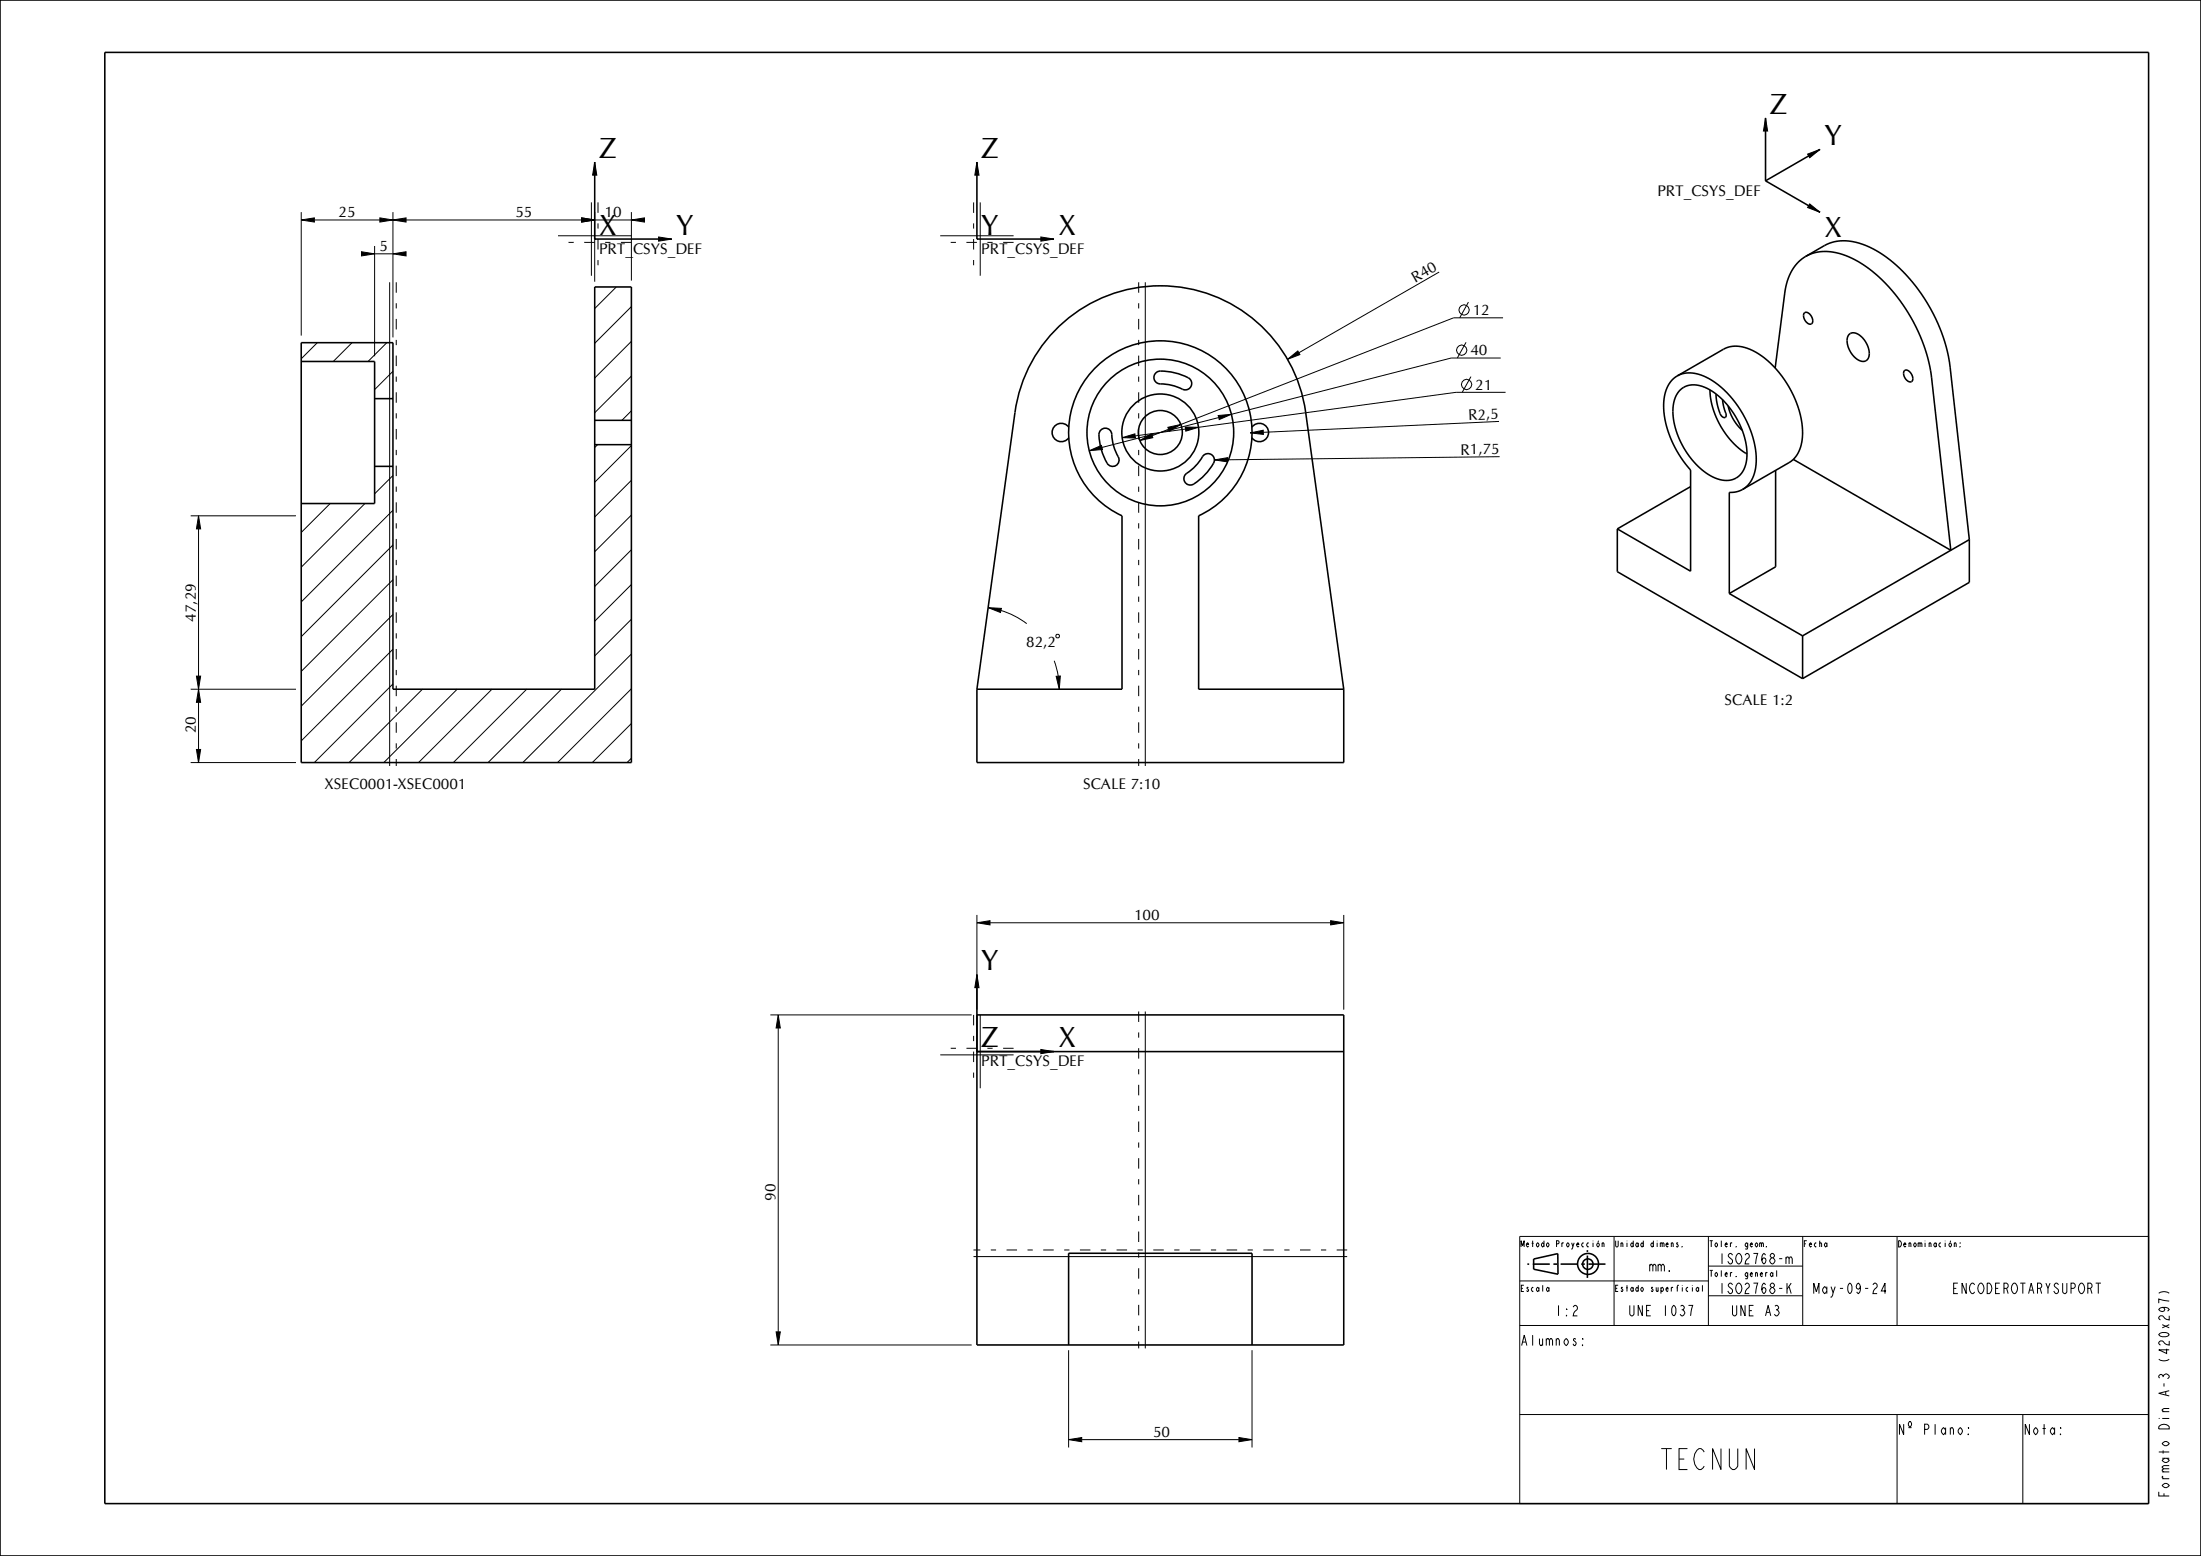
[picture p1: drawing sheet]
<svg xmlns="http://www.w3.org/2000/svg" width="420mm" height="297mm" viewBox="0 0 420 297" stroke-linecap="round" stroke-linejoin="round" font-family="sans-serif">
<g fill="none" stroke="#000" stroke-width=".19">
<path d="M113.5 30.9l.4 2.5h-.8zM186.4 30.9l.4 2.5h-.8zM336.9 22.5l.4 2.5h-.8zM344.9 29.4l2.4-.9-2 1.6zM345.3 38.9l2 1.6-2.4-.9zM57.5 42l2.5-.4v.8zM57.5 40.5v23.6M60 42h12.5M69 48.1l2.5 .4-2.5 .4zM71.5 47v21M71.5 48.5h3.5M72.5 41.6l2.5 .4-2.5 .4z"/>
<path d="M74.4 53.9v92.3M75 42l2.5-.4v.8zM75 48.5l2.5-.4v.8zM75 40.5v23.9M75 42h36M111 41.6l2.5 .4-2.5 .4zM113.5 40.5v13.3M113.5 42h7M117.6 54.8l-4.1 4.1M120.5 42l2.5-.4v.8zM120.5 58.5l-7 7M120.5 40.5v13.1"/>
<path d="M125.7 45.2l2.5 .4-2.5 .4zM198.6 45.2l2.5 .4-2.5 .4zM218.5 53.9v92.3M274.6 51.9l-26.7 15.4M280.2 57.7l-1.7 3M60.6 65.4l-3.1 3.1M67.2 65.4l-3.6 3.6M73.8 65.4l-3.6 3.6M75 70.9l-3.5 3.5M120.5 65.2l-7 7M120.5 71.8l-7 7M120.5 78.4l-1.8 1.8"/>
<path d="M232.5 79.3l2.5-.2-2.3 1zM232.6 79.7l-22.3 5.7M245.7 68.6l2-1.6 .3 .7zM279.8 65.3l-1.7 3M280.7 71.9l-1.7 3M286.4 68.3h-9.5l-41.9 10.8M286.8 60.7h-9.4l-52.1 20.3M287.3 74.9h-9.4l-49.2 6.7M36.4 98.5h20.1M37.9 98.5l.4 2.5h-.8zM63 96.1l-5.5 5.5M69.6 96.1l-12.1 12.2"/>
<path d="M75 90.8l-3.5 3.5M75 97.4l-17.5 17.5M114 84.9l-.5 .5M120.5 85l-7 7M120.5 91.7l-7 7M120.5 98.3l-7 7M207.9 86l2.3-1 .2 .8zM214.1 83.5l2.5-.7 .1 .8zM217.5 84.1l2.2-1.3 .3 .7zM222.9 81.6l2.4-.6-2.2 1.3zM223 81.9l-3.2 1.3M226.2 81.5l2.5 .1-2.4 .7z"/>
<path d="M226.2 81.9l-9.6 1.3M231.7 87.8l2.5-.4v.8zM238.6 82.6l2.4-.5 .1 .8zM286 80.4l-44.9 2.1M286.2 87.2l-52 .6M37.9 101v28.1M75 104l-17.5 17.5M75 110.7l-17.5 17.5M75 117.3l-17.5 17.5M120.5 104.9l-7 7M120.5 111.6l-7 7M120.5 118.2l-7 7"/>
<path d="M188.6 116l2.5 .1-.2 .8zM191 116.5a15.7 15.7 0 0 1 4.9 2.5M36.4 131.6h20.1M37.5 129.1h.8l-.4 2.5zM37.9 131.6l.4 2.5h-.8zM37.9 134.1v9M75 123.9l-17.5 17.5M75 130.5l-15 15.1M80.6 131.6l-14 14M87.2 131.6l-14 14M93.9 131.6l-14 14M100.5 131.6l-14 14"/>
<path d="M107.1 131.6l-14 14M120.5 124.8l-20.7 20.8M120.5 131.5l-14.1 14.1M120.5 138.1l-7.5 7.5M201.2 126.1l.7 3M201.5 129.1l.8-.1-.2 2.6zM201.7 121.1h.3l.2 .1v.4l-.2 .1h-.3l-.2-.1v-.4zM36.4 145.6h20.1M37.5 143.1h.8l-.4 2.5zM120.5 144.7l-.8 .9M186.4 176.1l2.5-.4v.8zM186.4 174.6v18.1"/>
<path d="M188.9 176.1h65M253.9 175.7l2.5 .4-2.5 .4zM256.4 174.6v18.1M147 193.7h38.4M148.5 193.7l.4 2.5h-.8zM148.5 196.2v58M186.4 186l.4 2.5h-.8zM218.5 193.1v64.3M198.6 200.3l2.5 .4-2.5 .4zM185.8 239.9h71.3M290 236h120v51h-120zM308 236v17"/>
<path d="M326 236v17M344 236v17M362 236v17M147 256.7h38.4M148.1 254.2h.8l-.4 2.5zM203.9 257.7v18.6M238.9 257.7v18.6M290 253h120M290 244.5h36M326 247.3h18M326 241.7h18M411.9 246.8a1.78 1.78 0 0 1 2 0"/>
<path d="M203.9 274.8l2.5-.4v.8zM206.4 274.8h30M236.4 274.4l2.5 .4-2.5 .4zM290 270h120M362 270v17M386 270v17"/>
<circle cx="279.4" cy="59.2" r=".98"/>
<circle cx="278.9" cy="66.8" r=".98"/>
<circle cx="279.8" cy="73.4" r=".98"/>
</g>
<g fill="none" stroke="#000" stroke-width=".3">
<path d="M0 0h420v297h-420zM20 10h390v277h-390zM113.5 30.9v14.7M186.4 30.9v14.7M336.9 34.5l10.4 6M336.9 22.5v12M347.3 28.5l-10.4 6M113.5 45.6h.1M113.5 45.6h14.7M186.4 45.6h.1M186.4 45.6h14.7M344.3 59.7a1.09 1.09 0 0 1 1.5 1l.1 .6a.59 .59 0 0 1-.4 .6 .59 .59 0 0 1-.7-.3 1.39 1.39 0 0 1-.5-1.9z"/>
<path d="M344.6 48.9l3.5-2a9.3 9.3 0 0 1 8.7 .3 29.5 29.5 0 0 1 13.7 16.2 28.2 28.2 0 0 1 1.6 6.7l3.7 32.9M344.6 48.9a9.3 9.3 0 0 1 8.8 .4 29.4 29.4 0 0 1 13 14.9 28.1 28.1 0 0 1 2.2 7.9l3.7 32.9-30.1-17.3M344.6 48.9a8.9 8.9 0 0 0-4 7l-1.9 14.3M57.5 65.4h17.5v66.2h38.5v-76.8h7v90.8h-63zM57.5 69h14v27.1h-14M71.5 76.1h3.5M220.6 71.2a1.65 1.65 0 0 1 1.5-.4 10.9 10.9 0 0 1 4.9 1.5 1.23 1.23 0 0 1 .2 1.6 1.23 1.23 0 0 1-1.6 .4 10.2 10.2 0 0 0-4.5-1.1 1.23 1.23 0 0 1-.5-2zM320 71.8l8.9-5.1a6.2 6.2 0 0 1 6.2 .6 19.3 19.3 0 0 1 8.8 16.2 5.8 5.8 0 0 1-2.5 4.8l-8.9 5.1M320 71.8a6.1 6.1 0 0 0-2.5 5.6 19.3 19.3 0 0 0 5.1 12.3v19.3l-14-8M320 71.8a6.2 6.2 0 0 1 6.3 .6 19.3 19.3 0 0 1 8.8 16.2 5.8 5.8 0 0 1-2.6 4.8M320.6 74.5a4.3 4.3 0 0 1 5.1-.4 15.2 15.2 0 0 1 7.6 13.7 4 4 0 0 1-6 3.4 15 15 0 0 1-8-13.8 5 5 0 0 1 1.3-2.9zM326.3 74.4a15.6 15.6 0 0 0 7.1 12.3"/>
<path d="M327.5 75.2v.1a9 9 0 0 0 1.1 4.2 .48 .48 0 0 0 .7 .1 .48 .48 0 0 0 0-.7l-.4-1.3-.2-1.3M329.8 77.5a8.7 8.7 0 0 0 2.6 4.6M352.8 63.9l.3-.2a2.16 2.16 0 0 1 2.5 1 3.3 3.3 0 0 1 .7 3.9l-.2 .3a2.16 2.16 0 0 1-2.6-1.1 3.3 3.3 0 0 1-.7-3.9zM363.4 70.8a1.09 1.09 0 0 1 1.5 .9l.1 .6a.59 .59 0 0 1-.4 .6 .59 .59 0 0 1-.7-.3 1.39 1.39 0 0 1-.5-1.8zM71.5 89h3.5M113.5 84.9h7M113.5 80.2h7M204 81.6a1.75 1.75 0 0 0-2.6-.4 1.75 1.75 0 0 0 0 2.7 1.75 1.75 0 0 0 2.6-.3M210.2 82a1.22 1.22 0 0 1 1.2-.2 1.22 1.22 0 0 1 .7 1.1 10.5 10.5 0 0 0 1.4 4.7 1.23 1.23 0 0 1-.7 1.3 1.23 1.23 0 0 1-1.5-.5 11 11 0 0 1-1.6-5.8zM229.6 86.9a1.23 1.23 0 0 1 1.7-.1 1.23 1.23 0 0 1 .3 1.6 11.2 11.2 0 0 1-4.1 4.1 1.23 1.23 0 0 1-1.5-.6 1.23 1.23 0 0 1 .5-1.6 10.2 10.2 0 0 0 3.1-3.4zM238.9 81.6a1.75 1.75 0 0 1 2.6-.4 1.75 1.75 0 0 1 0 2.7 1.75 1.75 0 0 1-2.6-.3M322.6 92.9l-14 8.1"/>
<path d="M332.5 93.4l-1.2 .5-1.3 .1v19.3M338.8 89.8v18.4l-8.8 5.1M308.6 101v8.1l35.4 20.4M330 113.3l14 8.1M375.8 103l-31.8 18.4M375.8 103v8.2l-31.8 18.3M186.4 131.6l7.3-52.9a28 28 0 0 1 27.7-24.1 28 28 0 0 1 27.8 24.1l7.2 52.9M186.4 131.6h27.7v-33.1a17.5 17.5 0 0 1-6.4-26.8 17.5 17.5 0 0 1 27.5 0 17.5 17.5 0 0 1-6.5 26.8v33.1h27.7M186.4 131.6v14h70v-14M344 121.4v8.1M186.4 186v70.7h70v-63h-70M186.4 200.7h.1"/>
<path d="M186.4 200.7h70M302.9 238.6v.4M302.9 239.7v4.2M203.9 256.7v-17.5h35v17.5M291.8 241.3h-.3M292.7 240.3l4.6-1v3.9l-4.6-.9zM295.7 241.3h-3.2M297.1 241.3h-.7M301.1 241.3h-3.3M302.4 241.3h-.7M306.4 241.3h-3.3"/>
<circle cx="221.4" cy="82.6" r="14"/>
<circle cx="221.4" cy="82.6" r="7.4"/>
<circle cx="221.4" cy="82.6" r="4.2"/>
<circle cx="303" cy="241.3" r="1"/>
<circle cx="303" cy="241.2" r="2"/>
</g>
<g fill="#000">
<path d="M113.5 30.9l.4 2.5h-.8zM186.4 30.9l.4 2.5h-.8zM336.9 22.5l.4 2.5h-.8zM344.9 29.4l2.4-.9-2 1.6zM57.5 42l2.5-.4v.8zM69 48.1l2.5 .4-2.5 .4zM72.5 41.6l2.5 .4-2.5 .4zM75 42l2.5-.4v.8zM75 48.5l2.5-.4v.8zM111 41.6l2.5 .4-2.5 .4zM120.5 42l2.5-.4v.8zM125.7 45.2l2.5 .4-2.5 .4z"/>
<path d="M198.6 45.2l2.5 .4-2.5 .4zM345.3 38.9l2 1.6-2.4-.9zM232.5 79.3l2.5-.2-2.3 1zM245.7 68.6l2-1.6 .3 .7zM37.9 98.5l.4 2.5h-.8zM207.9 86l2.3-1 .2 .8zM214.1 83.5l2.5-.7 .1 .8zM217.5 84.1l2.2-1.3 .3 .7zM222.9 81.6l2.4-.6-2.2 1.3zM226.2 81.5l2.5 .1-2.4 .7zM231.7 87.8l2.5-.4v.8zM238.6 82.6l2.4-.5 .1 .8z"/>
<path d="M188.6 116l2.5 .1-.2 .8zM37.5 129.1h.8l-.4 2.5zM37.9 131.6l.4 2.5h-.8zM201.5 129.1l.8-.1-.2 2.6zM37.5 143.1h.8l-.4 2.5zM186.4 176.1l2.5-.4v.8zM253.9 175.7l2.5 .4-2.5 .4zM148.5 193.7l.4 2.5h-.8zM186.4 186l.4 2.5h-.8zM198.6 200.3l2.5 .4-2.5 .4zM148.1 254.2h.8l-.4 2.5zM203.9 274.8l2.5-.4v.8z"/>
<path d="M236.4 274.4l2.5 .4-2.5 .4z"/>
</g>
<path d="M75.6 53.9v92.3M217.3 53.9v92.3M217.3 193.1v64.3M257.1 238.6h-71.3" fill="none" stroke="#000" stroke-width=".19" stroke-dasharray="2 2 1 2" stroke-linecap="butt"/>
<!-- layer: PRT_DEF_DTM_PLN -->
<path d="M114.1 38.6v14M185.8 38.6v14M120.5 46.3h-14M193.4 46.3h-14M185.8 193.7v14M193.4 200.1h-14" fill="none" stroke="#000" stroke-width=".19" stroke-dasharray="2 2 1 2" stroke-linecap="butt"/>
<path d="M112.9 38.6v14M187 38.6v14M106.5 45h14M179.4 45h14M187 193.7v14M179.4 201.4h14" fill="none" stroke="#000" stroke-width=".19"/>
<g font-size="5.6">
<text x="337.7" y="21.7">Z</text>
<text x="348.1" y="27.7">Y</text>
<text x="114.3" y="30.1">Z</text>
<text x="187.3" y="30.1">Z</text>
<text x="114.3" y="44.8">X</text>
<text x="129" y="44.8">Y</text>
<text x="187.3" y="44.8">Y</text>
<text x="202" y="44.8">X</text>
<text x="348.1" y="45.2">X</text>
<text x="187.3" y="185.2">Y</text>
<text x="187.3" y="199.9">Z</text>
<text x="202" y="199.9">X</text>
</g>
<text font-size="5.2" x="316.6" y="280.5">TECNUN</text>
<g font-size="2.9">
<text x="64.6" y="41.5">25</text>
<text x="98.3" y="41.5">55</text>
<text x="115.4" y="41.5">10</text>
<text x="316.3" y="37.4">PRT_CSYS_DEF</text>
<text x="72.4" y="48">5</text>
<text x="114.3" y="48.5">PRT_CSYS_DEF</text>
<text x="187.3" y="48.5">PRT_CSYS_DEF</text>
<text x="270" y="54" transform="rotate(-30 270 54)">R40</text>
<text x="281" y="60.2">12</text>
<text x="280.6" y="67.8">40</text>
<text x="281.5" y="74.4">21</text>
<text x="280.2" y="80.2" transform="rotate(-3 280.2 80.2)">R2,5</text>
<text x="278.7" y="86.8" transform="rotate(-1 278.7 86.8)">R1,75</text>
<text x="37.4" y="118.6" transform="rotate(-90 37.4 118.6)">47,29</text>
<text x="195.8" y="123.6">82,2</text>
<text x="329.1" y="134.6">SCALE 1:2</text>
<text x="37.4" y="139.9" transform="rotate(-90 37.4 139.9)">20</text>
<text x="62" y="150.7">XSEC0001-XSEC0001</text>
<text x="206.7" y="150.7">SCALE 7:10</text>
<text x="216.4" y="175.6">100</text>
<text x="187.3" y="203.6">PRT_CSYS_DEF</text>
<text x="148" y="229.2" transform="rotate(-90 148 229.2)">90</text>
<text x="220" y="274.3">50</text>
</g>
<g font-size="2.6">
<text x="314.7" y="242.7">mm.</text>
<text x="328" y="241.3">ISO2768-m</text>
<text x="296.7" y="251.2">1:2</text>
<text x="310.8" y="251.2">UNE 1037</text>
<text x="328" y="246.9">ISO2768-K</text>
<text x="330.3" y="251.2">UNE A3</text>
<text x="346" y="246.9">May-09-24</text>
<text x="372.8" y="246.9">ENCODEROTARYSUPORT</text>
<text x="290.1" y="256.8">Alumnos:</text>
<text x="362.1" y="273.8">Nº Plano:</text>
<text x="386.1" y="273.8">Nota:</text>
<text x="413.9" y="285.9" transform="rotate(-90 413.9 285.9)">Formato Din A-3 (420x297)</text>
</g>
<g font-size="1.6">
<text x="290.1" y="238">Metodo Proyección</text>
<text x="308.1" y="238">Unidad dimens.</text>
<text x="326.1" y="238">Toler. geom.</text>
<text x="344.1" y="238">Fecha</text>
<text x="362.1" y="238">Denominación:</text>
<text x="326.1" y="243.7">Toler. general</text>
<text x="290.1" y="246.5">Escala</text>
<text x="308.1" y="246.5">Estado superficial</text>
</g>
</svg>
